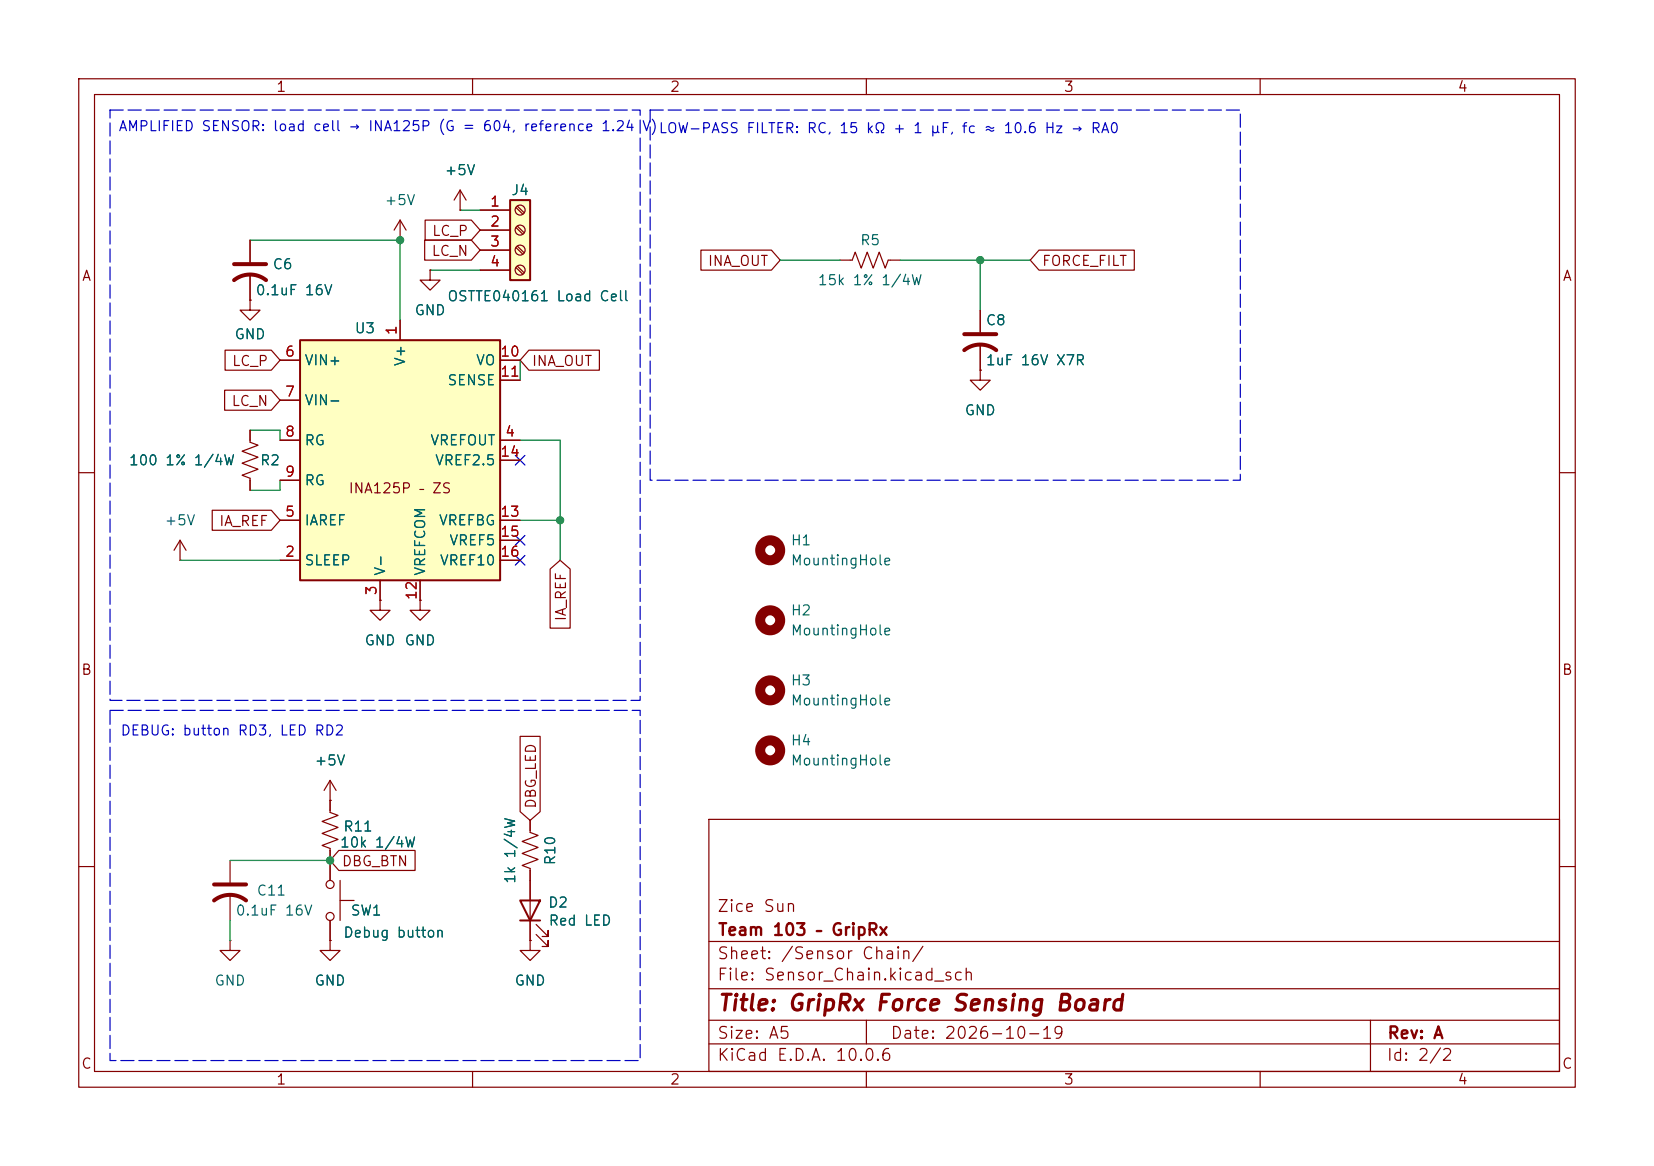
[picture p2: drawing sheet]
<svg xmlns="http://www.w3.org/2000/svg" width="210mm" height="148mm" viewBox="0 0 210 148" stroke-linecap="round" stroke-linejoin="round" font-family="sans-serif">
<g fill="none" stroke="#840000" stroke-width=".15">
<path d="M10 10h190v128h-190zM12 12h186v124h-186zM60 10v2M110 10v2M160 10v2M10 60h2M22.9 71.1h.1M22.9 68.6l-.8 1.3M22.9 68.6l.7 1.3M22.9 68.6v2.5M198 60h2M10 110h2"/>
<path d="M90 104h108v32h-108zM90 119.5h108M198 110h2M60 136v2M90 132.5h108M90 129.5h108M90 125.5h108M110 136v2M110 129.5v3M160 136v2M174 129.5v6.5"/>
</g>
<circle cx="97.8" cy="95.2" r="1.27" fill="none" stroke="#840000" stroke-width="1.3"/>
<path d="M38.1 43.2h25.4v30.5h-25.4z" fill="#ffffc2"/>
<path d="M38.1 43.2h25.4v30.5h-25.4z" fill="none" stroke="#840000" stroke-width=".25"/>
<g fill="none" stroke="#840000" stroke-width=".15">
<path d="M31.7 38.1v1.3h1.3l-1.3 1.2-1.2-1.2h1.2M31.7 38.1h.1M50.8 30.5h.1M50.8 27.9v2.6M50.8 27.9l-.8 1.3M50.8 27.9l.8 1.3M58.4 26.7h.1M58.4 24.1l-.7 1.3M58.4 24.1l.8 1.3M58.4 24.1v2.6M106.7 33h1.5l.4-1 .7 2 .8-2 .8 2 .7-2 .8 2 .4-1h1.5M124.5 39.4v2.8"/>
<path d="M31.7 54.6v1.5l1.1 .4-2.1 .8 2.1 .7-2.1 .8 2.1 .8-2.1 .7 1 .4v1.5M35.6 55.9h2.5M35.6 45.7h2.5M35.6 50.8h2.5M50.8 40.6v2.6M63.5 55.9h2.5M63.5 45.7h2.5M63.5 48.3h2.5M63.5 58.4h2.5M124.5 47v1.3h1.2l-1.2 1.2-1.3-1.2h1.3M124.5 47h.1M124.5 43.7v3.3"/>
<path d="M35.6 71.1h2.5M35.6 66h2.5M35.6 61h2.5M48.3 76.2v1.3h1.2l-1.2 1.2-1.3-1.2h1.3M48.3 76.2h.1M48.3 73.7v2.5M53.3 76.2v1.3h1.3l-1.3 1.2-1.2-1.2h1.2M53.3 76.2h.1M53.3 73.7v2.5M63.5 71.1h2.5M63.5 66h2.5M63.5 68.6h2.5"/>
<path d="M41.9 99.1v4l1 .4-2 .8 2 .7-2 .8 2 .8-2 .7 1 .4v4.1M41.9 99.1l-.8 1.2M41.9 99.1l.8 1.2M29.2 119.4v1.3h1.3l-1.3 1.2-1.3-1.2h1.3M29.2 119.4h.1M29.2 109.2v2.8M29.2 113.5v3.3M41.9 101.6h.1M41.9 116.8v2.6M43.2 114.3h1.8M43.2 111.8v5M67.3 119.4v1.3h1.3l-1.3 1.2-1.3-1.2h1.3"/>
<path d="M67.3 119.4h.1"/>
<circle cx="41.9" cy="116.3" r=".51"/>
<circle cx="41.9" cy="112.3" r=".51"/>
</g>
<path d="M122.4 44.5a3.3 3.3 0 0 1 4.1 0M122.4 42.4h4.1M27.2 114.3a3.3 3.3 0 0 1 4 0M27.2 112.3h4" fill="none" stroke="#840000" stroke-width=".51"/>
<g fill="none" stroke="#840000" stroke-width="1.3">
<circle cx="97.8" cy="78.7" r="1.27"/>
<circle cx="97.8" cy="69.8" r="1.27"/>
<circle cx="97.8" cy="87.6" r="1.27"/>
</g>
<path d="M64.8 25.4h2.5v10.2h-2.5z" fill="#ffffc2"/>
<path d="M64.8 25.4h2.5v10.2h-2.5zM66 114.3h2.6l-1.3 2.5zM66 116.8h2.6" fill="none" stroke="#840000" stroke-width=".25"/>
<g fill="none" stroke="#840000" stroke-width=".15">
<path d="M31.7 38.1h.1M31.7 30.5v2.8M31.7 34.8v3.3M53.9 30.5h5.9l1.2 1.3-1.2 1.2h-5.9zM54 27.9h5.8l1.2 1.3-1.2 1.3h-5.8zM54.6 34.3v1.3h1.3l-1.3 1.2-1.3-1.2h1.3M54.6 34.3h.1M58.4 26.7h.1M61 26.7h3.8M61 29.2h3.8M61 31.8h3.8M61 34.3h3.8"/>
<path d="M65.5 26.3l.9 .9M65.5 28.9l.9 .8M65.5 31.4l.9 .9M65.5 34l.9 .8M65.7 26.2l.8 .8M65.7 28.7l.8 .8M65.7 31.2l.8 .9M65.7 33.8l.8 .8M89 31.7h8.9l1.2 1.3-1.2 1.3h-8.9zM124.5 39.4v2.8M131.9 31.7h12.1v2.6h-12.1l-1.1-1.3zM28.5 49.5h5.9l1.2 1.3-1.2 1.3h-5.9z"/>
<path d="M28.6 44.4h5.8l1.2 1.3-1.2 1.3h-5.8zM31.7 54.6v1.3M35.6 55.9h2.5M35.6 45.7h2.5M35.6 50.8h2.5M50.8 40.6v2.6M63.5 55.9h2.5M63.5 45.7h2.5M63.5 48.3h2.5M63.5 58.4h2.5M67.2 44.4h8.9v2.6h-8.9l-1.2-1.3zM124.5 47h.1"/>
<path d="M124.5 43.7v3.3M26.9 64.8h7.5l1.2 1.2-1.2 1.3h-7.5zM31.7 61v1.2M35.6 71.1h2.5M35.6 66h2.5M35.6 61h2.5M48.3 76.2h.1M48.3 73.7v2.5M53.3 76.2h.1M53.3 73.7v2.5M63.5 71.1h2.5M63.5 66h2.5"/>
<path d="M63.5 68.6h2.5M69.8 72.2l1.3-1.1 1.3 1.1v7.5h-2.6zM66 93.5h2.6v9.5l-1.3 1.1-1.3-1.1zM41.9 119.4v1.3h1.3l-1.3 1.2-1.3-1.2h1.3M41.9 119.4h.1M41.9 101.6h.1M41.9 101.6v1.3M41.9 108v3.8M41.9 116.8v2.6M43 107.9h9.7v2.6h-9.7l-1.1-1.3zM67.3 104.1v1.6l1 .3-2 .8 2 .8-2 .7 2 .8-2 .8 1 .3v9.2M67.3 119.4h.1"/>
<path d="M68.1 118.6l1.5 1.5v-.7v.7h-.8M68.1 117.3l1.5 1.6v-.8v.8h-.8"/>
<circle cx="66" cy="34.3" r=".63"/>
<circle cx="66" cy="31.7" r=".63"/>
<circle cx="66" cy="26.7" r=".63"/>
<circle cx="66" cy="29.2" r=".63"/>
</g>
<path d="M29.7 35.6a3.3 3.3 0 0 1 4.1 0M29.7 33.5h4.1" fill="none" stroke="#840000" stroke-width=".51"/>
<g fill="none" stroke="#009600" stroke-width=".15">
<path d="M31.7 30.5h19.1v10.1M54.6 34.3h6.4M58.4 26.7h2.6M99.1 33h7.6M114.3 33h16.5M124.5 33v6.4M31.7 54.6h3.9v1.3M66 45.7v2.6M66 55.9h5.1v15.2M22.9 71.1h12.7M35.6 61v1.2h-3.9M66 66h5.1"/>
<path d="M29.2 116.8v2.6M29.2 109.2h12.7"/>
</g>
<path d="M65.4 57.8l1.2 1.2M66.6 57.8l-1.2 1.2M65.4 70.5l1.2 1.2M65.4 68l1.2 1.2M66.6 70.5l-1.2 1.2M66.6 68l-1.2 1.2" fill="none" stroke="#000084" stroke-width=".15"/>
<path d="M14 14h67.3v74.9h-67.3zM82.5 14h75v47h-75zM14 90.2h67.3v44.4h-67.3z" fill="none" stroke="#0000c2" stroke-width=".15" stroke-dasharray="1.7 .6"/>
<g fill="#009600" stroke="#009600" stroke-width=".13">
<circle cx="124.5" cy="33" r=".46"/>
<circle cx="71.1" cy="66" r=".46"/>
<circle cx="50.8" cy="30.5" r=".46"/>
<circle cx="41.9" cy="109.2" r=".46"/>
</g>
<text font-size="2" fill="#840000" x="91" y="128.8">Title: GripRx Force Sensing Board</text>
<g font-size="1.5" fill="#840000">
<text x="91" y="116.1">Zice Sun</text>
<text x="91.1" y="119.1">Team 103 – GripRx</text>
<text x="91" y="124.8">File: Sensor_Chain.kicad_sch</text>
<text x="91" y="122.1">Sheet: /Sensor Chain/</text>
<text x="91" y="135">KiCad E.D.A. 10.0.6</text>
<text x="91" y="132.2">Size: A5</text>
<text x="113" y="132.2">Date: 2026-10-19</text>
<text x="176" y="135">Id: 2/2</text>
<text x="176.1" y="132.2">Rev: A</text>
</g>
<g font-size="1.3" fill="#840000">
<text x="35" y="12">1</text>
<text x="85" y="12">2</text>
<text x="135" y="12">3</text>
<text x="185" y="12">4</text>
<text x="10.3" y="36">A</text>
<text x="54.7" y="32.8">LC_N</text>
<text x="54.8" y="30.3">LC_P</text>
<text x="89.8" y="34.1">INA_OUT</text>
<text x="132.2" y="34.1">FORCE_FILT</text>
<text x="198.3" y="36">A</text>
<text x="29.4" y="46.8">LC_P</text>
<text x="67.4" y="46.8">INA_OUT</text>
<text x="29.3" y="51.9">LC_N</text>
<text x="44.2" y="62.9">INA125P – ZS</text>
<text x="27.7" y="67.1">IA_REF</text>
<text x="72.2" y="78.9" transform="rotate(-90 72.2 78.9)">IA_REF</text>
<text x="10.2" y="86">B</text>
<text x="198.2" y="86">B</text>
<text x="68.4" y="102.7" transform="rotate(-90 68.4 102.7)">DBG_LED</text>
<text x="43.3" y="110.3">DBG_BTN</text>
<text x="10.2" y="136">C</text>
<text x="35" y="138">1</text>
<text x="85" y="138">2</text>
<text x="135" y="138">3</text>
<text x="185" y="138">4</text>
<text x="198.2" y="136">C</text>
</g>
<g font-size="1.3" fill="#0000c2">
<text x="15" y="17">AMPLIFIED SENSOR: load cell → INA125P (G = 604, reference 1.24</text>
<text x="81.4" y="17">V)LOW-PASS FILTER: RC, 15 kΩ + 1 µF, fc ≈ 10.6 Hz → RA0</text>
<text x="15.2" y="93.7">DEBUG: button RD3, LED RD2</text>
</g>
<g font-size="1.3" fill="#006464">
<text x="56.4" y="22.6">+5V</text>
<text x="48.7" y="26.4">+5V</text>
<text x="64.8" y="25.1">J4</text>
<text x="34.5" y="34.5">C6</text>
<text x="109.1" y="31.4">R5</text>
<text x="32.4" y="37.8">0.1uF 16V</text>
<text x="52.5" y="40.3">GND</text>
<text x="56.7" y="38.6">OSTTE040161 Load Cell</text>
<text x="103.7" y="36.5">15k 1% 1/4W</text>
<text x="125.1" y="41.6">C8</text>
<text x="29.7" y="43.4">GND</text>
<text x="38.6" y="46.7">VIN+</text>
<text x="44.9" y="42.6">U3</text>
<text x="51.8" y="46.6" transform="rotate(-90 51.8 46.6)">V+</text>
<text x="60.3" y="46.7">VO</text>
<text x="125.1" y="46.7">1uF 16V X7R</text>
<text x="38.6" y="51.8">VIN-</text>
<text x="56.7" y="49.2">SENSE</text>
<text x="122.4" y="53">GND</text>
<text x="16.3" y="59.4">100 1% 1/4W</text>
<text x="32.9" y="59.4">R2</text>
<text x="38.6" y="56.8">RG</text>
<text x="54.5" y="56.8">VREFOUT</text>
<text x="55.1" y="59.4">VREF2.5</text>
<text x="38.6" y="61.9">RG</text>
<text x="20.8" y="67">+5V</text>
<text x="38.6" y="67">IAREF</text>
<text x="55.6" y="67">VREFBG</text>
<text x="57" y="69.5">VREF5</text>
<text x="100.3" y="69.5">H1</text>
<text x="38.6" y="72.1">SLEEP</text>
<text x="49.2" y="73.2" transform="rotate(-90 49.2 73.2)">V-</text>
<text x="54.3" y="73.2" transform="rotate(-90 54.3 73.2)">VREFCOM</text>
<text x="55.7" y="72.1">VREF10</text>
<text x="100.3" y="72.1">MountingHole</text>
<text x="46.2" y="82.2">GND</text>
<text x="51.3" y="82.2">GND</text>
<text x="100.3" y="78.4">H2</text>
<text x="100.3" y="81">MountingHole</text>
<text x="100.3" y="87.3">H3</text>
<text x="100.3" y="89.9">MountingHole</text>
<text x="100.3" y="94.9">H4</text>
<text x="39.8" y="97.5">+5V</text>
<text x="100.3" y="97.5">MountingHole</text>
<text x="43.1" y="107.9">10k 1/4W</text>
<text x="43.5" y="105.9">R11</text>
<text x="32.5" y="114">C11</text>
<text x="65.7" y="112.3" transform="rotate(-90 65.7 112.3)">1k 1/4W</text>
<text x="70.8" y="109.9" transform="rotate(-90 70.8 109.9)">R10</text>
<text x="29.8" y="116.5">0.1uF 16V</text>
<text x="43.5" y="119.3">Debug button</text>
<text x="44.4" y="116.5">SW1</text>
<text x="69.5" y="115.5">D2</text>
<text x="69.6" y="117.8">Red LED</text>
<text x="27.1" y="125.4">GND</text>
<text x="39.8" y="125.4">GND</text>
<text x="65.2" y="125.4">GND</text>
</g>
<g font-size="1.3" fill="#a90000">
<text x="62.1" y="26.5">1</text>
<text x="62.1" y="29.1">2</text>
<text x="62.1" y="31.6">3</text>
<text x="62.1" y="34.2">4</text>
<text x="36.1" y="45.6">6</text>
<text x="50.7" y="42.6" transform="rotate(-90 50.7 42.6)">1</text>
<text x="63.4" y="45.6">10</text>
<text x="36.1" y="50.7">7</text>
<text x="63.4" y="48.1">11</text>
<text x="36.1" y="55.7">8</text>
<text x="63.4" y="58.3">14</text>
<text x="64" y="55.7">4</text>
<text x="36.1" y="65.9">5</text>
<text x="36.1" y="60.8">9</text>
<text x="63.4" y="65.9">13</text>
<text x="36.1" y="71">2</text>
<text x="63.4" y="68.4">15</text>
<text x="63.4" y="71">16</text>
<text x="48.1" y="75.7" transform="rotate(-90 48.1 75.7)">3</text>
<text x="53.2" y="76.3" transform="rotate(-90 53.2 76.3)">12</text>
</g>
</svg>
